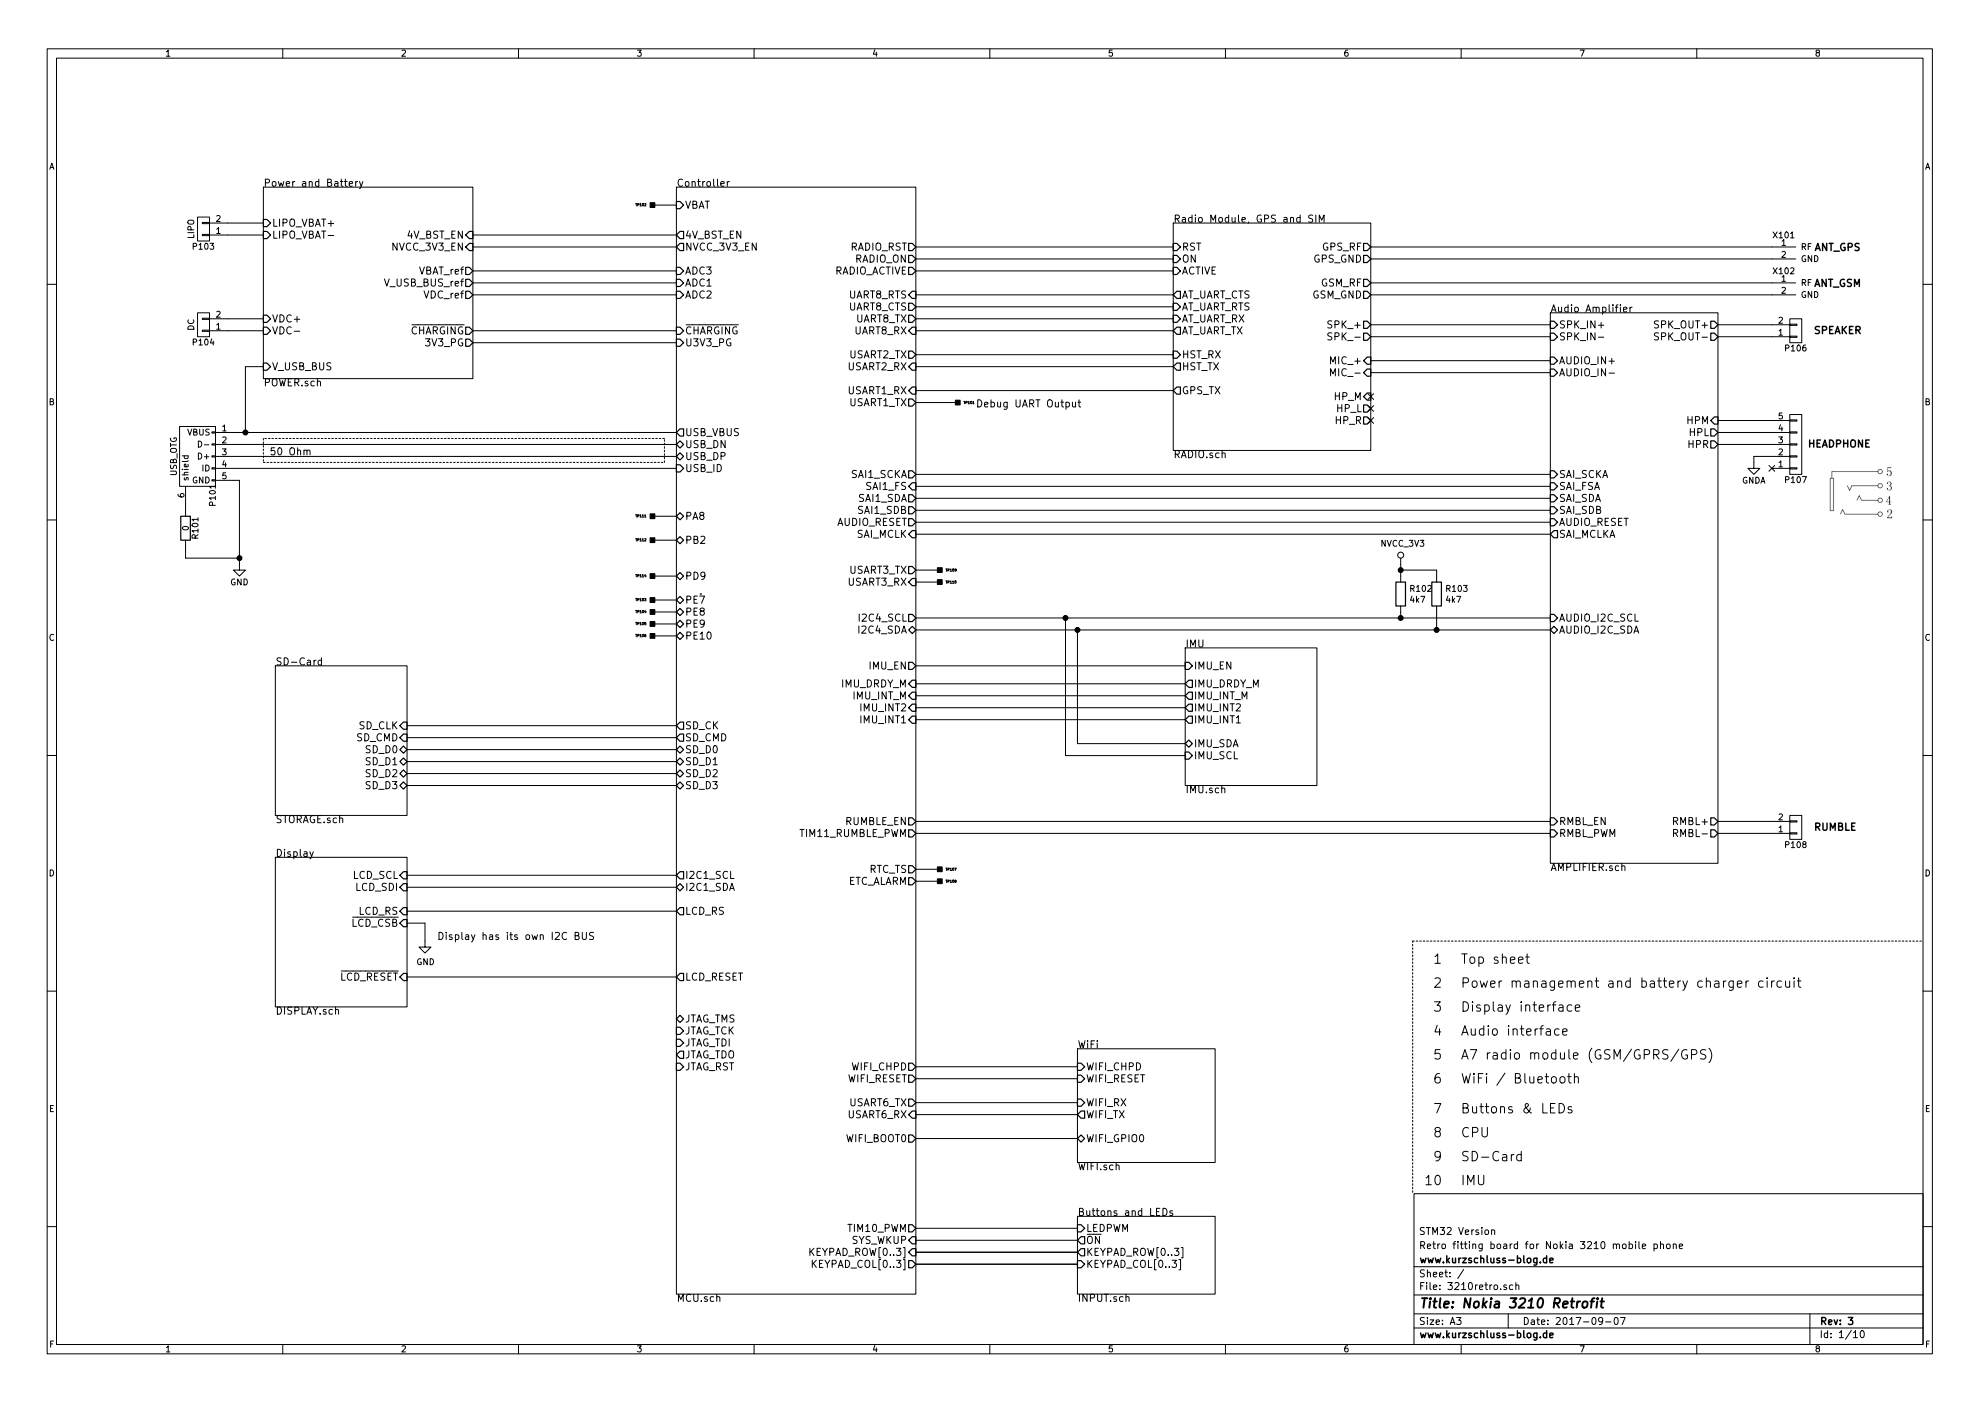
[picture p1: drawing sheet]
EESchema Schematic File Version 2
LIBS:3210retro-rescue
LIBS:a7
LIBS:ft232rl
LIBS:max1555
LIBS:tps61045
LIBS:tps62172
LIBS:mma8451q
LIBS:STM32F439NIH6
LIBS:ESP8266
LIBS:S29GL128S
LIBS:IS42S16400J
LIBS:micro_sd
LIBS:h144tc215a
LIBS:WL1807MODGIMOCT
LIBS:tp
LIBS:w3006
LIBS:tps61046
LIBS:mp34dt01tr
LIBS:drv8601
LIBS:lm4930
LIBS:ts5a22366
LIBS:tps61041dbv
LIBS:IMX7D
LIBS:ip4292cz10-tbr
LIBS:mcimx7d7dvm10sc
LIBS:pf3000
LIBS:voltages
LIBS:emif06-msd02c3
LIBS:mtfc8gacaeam-1m_wt
LIBS:sn74avc2t244
LIBS:lsm9ds1
LIBS:WM8960CGEFL
LIBS:tps61021a
LIBS:bq24400
LIBS:power
LIBS:device
LIBS:transistors
LIBS:conn
LIBS:linear
LIBS:regul
LIBS:74xx
LIBS:cmos4000
LIBS:adc-dac
LIBS:memory
LIBS:xilinx
LIBS:microcontrollers
LIBS:dsp
LIBS:microchip
LIBS:analog_switches
LIBS:motorola
LIBS:texas
LIBS:intel
LIBS:audio
LIBS:interface
LIBS:digital-audio
LIBS:philips
LIBS:display
LIBS:cypress
LIBS:siliconi
LIBS:opto
LIBS:atmel
LIBS:contrib
LIBS:valves
LIBS:stm32
LIBS:tps62742
LIBS:WM8994ECS
LIBS:tlv320adc3101
LIBS:tlv320dac3100
LIBS:3210retro-cache
EELAYER 26 0
EELAYER END
$Descr A3 16535 11693
encoding utf-8
Sheet 1 10
Title "Nokia 3210 Retrofit"
Date "2017-09-07"
Rev "3"
Comp "www.kurzschluss-blog.de"
Comment1 "Retro fitting board for Nokia 3210 mobile phone"
Comment2 "STM32 Version"
Comment3 ""
Comment4 ""
$EndDescr
$Sheet
S 2200 1550 1750 1600
U 5805F477
F0 "Power and Battery" 60
F1 "POWER.sch" 60
F2 "V_USB_BUS" I L 2200 3050 60 
F3 "VDC+" I L 2200 2650 60 
F4 "VDC-" I L 2200 2750 60 
F5 "VBAT_ref" O R 3950 2250 60 
F6 "V_USB_BUS_ref" O R 3950 2350 60 
F7 "VDC_ref" O R 3950 2450 60 
F8 "~CHARGING" O R 3950 2750 60 
F9 "LIPO_VBAT+" I L 2200 1850 60 
F10 "LIPO_VBAT-" I L 2200 1950 60 
F11 "NVCC_3V3_EN" I R 3950 2050 60 
F12 "3V3_PG" O R 3950 2850 60 
F13 "4V_BST_EN" I R 3950 1950 60 
$EndSheet
$Sheet
S 2300 7150 1100 1250
U 5805F4C1
F0 "Display" 60
F1 "DISPLAY.sch" 60
F2 "~LCD_RESET" I R 3400 8150 60 
F3 "LCD_SCL" I R 3400 7300 60 
F4 "LCD_SDI" I R 3400 7400 60 
F5 "LCD_RS" I R 3400 7600 60 
F6 "~LCD_CSB" I R 3400 7700 60 
$EndSheet
$Comp
L CONN_01X02 P103
U 1 1
P 1700 1900
F 0 "P103" H 1700 2050 50  0000 C CNN
F 1 "LIPO" V 1800 1900 50  0000 C CNN
F 2 "NokiaRetroFit:SolderWirePad_2x_0,8" H 1700 1900 50  0001 C CNN
F 3 "" H 1700 1900 50  0000 C CNN
	1    1700 1900
	-1   0    0    1   
$EndComp
Wire Wire Line
	2200 1950 1900 1950
Wire Wire Line
	1900 1850 2200 1850
$Sheet
S 12950 2600 1400 4600
U 5805F4B1
F0 "Audio Amplifier" 60
F1 "AMPLIFIER.sch" 60
F2 "HPL" O R 14350 3600 60 
F3 "HPR" O R 14350 3700 60 
F4 "RMBL+" O R 14350 6850 60 
F5 "RMBL-" O R 14350 6950 60 
F6 "RMBL_PWM" I L 12950 6950 60 
F7 "RMBL_EN" I L 12950 6850 60 
F8 "AUDIO_I2C_SCL" I L 12950 5150 60 
F9 "AUDIO_I2C_SDA" B L 12950 5250 60 
F10 "SAI_SCKA" I L 12950 3950 60 
F11 "SAI_FSA" I L 12950 4050 60 
F12 "SAI_SDA" I L 12950 4150 60 
F13 "SAI_SDB" I L 12950 4250 60 
F14 "SAI_MCLKA" O L 12950 4450 60 
F15 "SPK_OUT+" O R 14350 2700 60 
F16 "SPK_OUT-" O R 14350 2800 60 
F17 "AUDIO_IN+" I L 12950 3000 60 
F18 "AUDIO_IN-" I L 12950 3100 60 
F19 "HPM" I R 14350 3500 60 
F20 "SPK_IN+" I L 12950 2700 60 
F21 "SPK_IN-" I L 12950 2800 60 
F22 "AUDIO_RESET" I L 12950 4350 60 
$EndSheet
Wire Wire Line
	11450 2700 12950 2700
Wire Wire Line
	11450 2800 12950 2800
Wire Wire Line
	14650 3800 14800 3800
$Comp
L ANT_GSM X102
U 1 1
P 14800 2350
F 0 "X102" H 14900 2450 50  0000 C CNN
F 1 "ANT_GSM" H 15350 2350 60  0000 C CNB
F 2 "NokiaRetroFit:SolderWirePad_2x_0,8" H 14800 2350 60  0001 C CNN
F 3 "" H 14800 2350 60  0000 C CNN
	1    14800 2350
	1    0    0    -1  
$EndComp
$Comp
L ANT_GPS X101
U 1 1
P 14800 2050
F 0 "X101" H 14900 2150 50  0000 C CNN
F 1 "ANT_GPS" H 15350 2050 60  0000 C CNB
F 2 "NokiaRetroFit:SolderWirePad_2x_0,8" H 14800 2050 60  0001 C CNN
F 3 "" H 14800 2050 60  0000 C CNN
	1    14800 2050
	1    0    0    -1  
$EndComp
Wire Wire Line
	11450 2150 14800 2150
Wire Wire Line
	11450 2050 14800 2050
Wire Wire Line
	11450 2350 14800 2350
Wire Wire Line
	11450 2450 14800 2450
$Comp
L GND #PWR02
U 1 1
P 2000 4700
F 0 "#PWR02" H 2000 4450 50  0001 C CNN
F 1 "GND" H 2000 4550 50  0000 C CNN
F 2 "" H 2000 4700 50  0000 C CNN
F 3 "" H 2000 4700 50  0000 C CNN
	1    2000 4700
	1    0    0    -1  
$EndComp
Wire Wire Line
	2000 4000 2000 4700
Wire Wire Line
	2000 4000 1950 4000
Wire Wire Line
	1550 4200 1550 4250
Connection ~ 2000 4650
Wire Wire Line
	1950 3600 5650 3600
Wire Wire Line
	2050 3050 2050 3600
Wire Wire Line
	2050 3050 2200 3050
$Comp
L CONN_01X02 P104
U 1 1
P 1700 2700
F 0 "P104" H 1700 2850 50  0000 C CNN
F 1 "DC" V 1800 2700 50  0000 C CNN
F 2 "NokiaRetroFit:SolderWirePad_2x_0,8" H 1700 2700 50  0001 C CNN
F 3 "" H 1700 2700 50  0000 C CNN
	1    1700 2700
	-1   0    0    1   
$EndComp
Wire Wire Line
	1900 2650 2200 2650
Wire Wire Line
	2200 2750 1900 2750
Wire Wire Line
	5650 3900 1950 3900
Wire Wire Line
	1950 3800 5650 3800
Wire Wire Line
	5650 3700 1950 3700
$Sheet
S 9800 1850 1650 1900
U 5805F481
F0 "Radio Module, GPS and SIM" 60
F1 "RADIO.sch" 60
F2 "GSM_GND" O R 11450 2450 60 
F3 "GPS_RF" O R 11450 2050 60 
F4 "ON" I L 9800 2150 60 
F5 "ACTIVE" I L 9800 2250 60 
F6 "RST" I L 9800 2050 60 
F7 "GPS_GND" O R 11450 2150 60 
F8 "GSM_RF" O R 11450 2350 60 
F9 "HP_M" I R 11450 3300 60 
F10 "HP_L" O R 11450 3400 60 
F11 "HP_R" O R 11450 3500 60 
F12 "SPK_+" O R 11450 2700 60 
F13 "SPK_-" O R 11450 2800 60 
F14 "MIC_+" I R 11450 3000 60 
F15 "MIC_-" I R 11450 3100 60 
F16 "GPS_TX" O L 9800 3250 60 
F17 "AT_UART_CTS" O L 9800 2450 60 
F18 "AT_UART_RTS" I L 9800 2550 60 
F19 "AT_UART_RX" I L 9800 2650 60 
F20 "AT_UART_TX" O L 9800 2750 60 
F21 "HST_RX" I L 9800 2950 60 
F22 "HST_TX" O L 9800 3050 60 
$EndSheet
$Sheet
S 9000 8750 1150 950 
U 580EAE94
F0 "WiFi" 60
F1 "WIFI.sch" 60
F2 "WIFI_TX" O L 9000 9300 60 
F3 "WIFI_RX" I L 9000 9200 60 
F4 "WIFI_GPIO0" B L 9000 9500 60 
F5 "WIFI_RESET" I L 9000 9000 60 
F6 "WIFI_CHPD" I L 9000 8900 60 
$EndSheet
$Comp
L CONN_01X02 P108
U 1 1
P 15000 6900
F 0 "P108" H 15000 7050 50  0000 C CNN
F 1 "RUMBLE" H 15150 6900 60  0000 L CNB
F 2 "buttons:Rumble_Pads" H 15000 6900 50  0001 C CNN
F 3 "" H 15000 6900 50  0000 C CNN
	1    15000 6900
	1    0    0    1   
$EndComp
Wire Wire Line
	14350 6950 14800 6950
Wire Wire Line
	14350 6850 14800 6850
$Sheet
S 9000 10150 1150 650 
U 5805F4BA
F0 "Buttons and LEDs" 60
F1 "INPUT.sch" 60
F2 "~ON" O L 9000 10350 60 
F3 "KEYPAD_ROW[0..3]" O L 9000 10450 60 
F4 "KEYPAD_COL[0..3]" I L 9000 10550 60 
F5 "LEDPWM" I L 9000 10250 60 
$EndSheet
Wire Wire Line
	7650 10350 9000 10350
Wire Notes Line
	2200 3650 2200 3850
Wire Notes Line
	2200 3850 5550 3850
Wire Notes Line
	5550 3850 5550 3650
Wire Notes Line
	5550 3650 2200 3650
Text Notes 2250 3800 0    59   ~ 0
50 Ohm
Wire Bus Line
	7650 10550 9000 10550
Wire Bus Line
	9000 10450 7650 10450
Wire Wire Line
	7650 10250 9000 10250
$Comp
L USB_OTG-RESCUE-3210retro P101
U 1 1
P 1650 3800
F 0 "P101" H 1975 3675 50  0000 C CNN
F 1 "USB_OTG" H 1650 4000 50  0000 C CNN
F 2 "Connect:USB_Micro-B_10103594-0001LF" V 1600 3700 50  0001 C CNN
F 3 "" V 1600 3700 50  0000 C CNN
	1    1650 3800
	0    -1   1    0   
$EndComp
$Comp
L R R101
U 1 1
P 1550 4400
F 0 "R101" V 1630 4400 50  0000 C CNN
F 1 "0" V 1550 4400 50  0000 C CNN
F 2 "Resistors_SMD:R_0402_NoSilk" V 1480 4400 50  0001 C CNN
F 3 "" H 1550 4400 50  0000 C CNN
	1    1550 4400
	1    0    0    -1  
$EndComp
Wire Wire Line
	2000 4650 1550 4650
Wire Wire Line
	1550 4650 1550 4550
Wire Wire Line
	14650 3800 14650 3850
$Sheet
S 5650 1550 2000 9250
U 5805F47D
F0 "Controller" 60
F1 "MCU.sch" 60
F2 "KEYPAD_ROW[0..3]" I R 7650 10450 60 
F3 "KEYPAD_COL[0..3]" O R 7650 10550 60 
F4 "UART8_TX" O R 7650 2650 60 
F5 "UART8_RX" I R 7650 2750 60 
F6 "SAI_MCLK" I R 7650 4450 60 
F7 "SAI1_FS" I R 7650 4050 60 
F8 "SD_CMD" O L 5650 6150 60 
F9 "USART2_TX" O R 7650 2950 60 
F10 "USART2_RX" I R 7650 3050 60 
F11 "I2C4_SCL" O R 7650 5150 60 
F12 "I2C4_SDA" B R 7650 5250 60 
F13 "SYS_WKUP" I R 7650 10350 60 
F14 "ADC1" I L 5650 2350 60 
F15 "ADC2" I L 5650 2450 60 
F16 "ADC3" I L 5650 2250 60 
F17 "USART1_TX" O R 7650 3350 60 
F18 "USART1_RX" I R 7650 3250 60 
F19 "JTAG_TMS" B L 5650 8500 60 
F20 "JTAG_TCK" I L 5650 8600 60 
F21 "JTAG_TDI" I L 5650 8700 60 
F22 "JTAG_TDO" O L 5650 8800 60 
F23 "I2C1_SCL" O L 5650 7300 60 
F24 "USART3_TX" O R 7650 4750 60 
F25 "USART3_RX" I R 7650 4850 60 
F26 "USB_ID" I L 5650 3900 60 
F27 "USB_VBUS" O L 5650 3600 60 
F28 "USB_DP" B L 5650 3800 60 
F29 "RTC_TS" O R 7650 7250 60 
F30 "USART6_TX" O R 7650 9200 60 
F31 "USART6_RX" I R 7650 9300 60 
F32 "SD_D0" B L 5650 6250 60 
F33 "SD_CK" O L 5650 6050 60 
F34 "ETC_ALARM" O R 7650 7350 60 
F35 "VBAT" I L 5650 1700 60 
F36 "TIM10_PWM" O R 7650 10250 60 
F37 "JTAG_RST" I L 5650 8900 60 
F38 "I2C1_SDA" B L 5650 7400 60 
F39 "LCD_RS" O L 5650 7600 60 
F40 "LCD_RESET" O L 5650 8150 60 
F41 "~CHARGING" I L 5650 2750 60 
F42 "IMU_DRDY_M" I R 7650 5700 60 
F43 "IMU_INT_M" I R 7650 5800 60 
F44 "IMU_INT2" I R 7650 5900 60 
F45 "IMU_INT1" I R 7650 6000 60 
F46 "IMU_EN" O R 7650 5550 60 
F47 "UART8_CTS" O R 7650 2550 60 
F48 "UART8_RTS" I R 7650 2450 60 
F49 "RADIO_ACTIVE" O R 7650 2250 60 
F50 "RADIO_RST" O R 7650 2050 60 
F51 "WIFI_CHPD" O R 7650 8900 60 
F52 "WIFI_RESET" O R 7650 9000 60 
F53 "WIFI_BOOT0" O R 7650 9500 60 
F54 "RADIO_ON" O R 7650 2150 60 
F55 "NVCC_3V3_EN" O L 5650 2050 60 
F56 "U3V3_PG" I L 5650 2850 60 
F57 "SAI1_SCKA" O R 7650 3950 60 
F58 "SAI1_SDA" O R 7650 4150 60 
F59 "SAI1_SDB" O R 7650 4250 60 
F60 "RUMBLE_EN" O R 7650 6850 60 
F61 "TIM11_RUMBLE_PWM" O R 7650 6950 60 
F62 "SD_D1" B L 5650 6350 60 
F63 "SD_D2" B L 5650 6450 60 
F64 "SD_D3" B L 5650 6550 60 
F65 "PE7" B L 5650 5000 60 
F66 "PE8" B L 5650 5100 60 
F67 "PE9" B L 5650 5200 60 
F68 "PE10" B L 5650 5300 60 
F69 "USB_DN" B L 5650 3700 60 
F70 "PD9" B L 5650 4800 60 
F71 "PB2" B L 5650 4500 60 
F72 "PA8" B L 5650 4300 60 
F73 "AUDIO_RESET" O R 7650 4350 60 
F74 "4V_BST_EN" O L 5650 1950 60 
$EndSheet
$Comp
L CONN_01X02 P106
U 1 1
P 15000 2750
F 0 "P106" H 15000 2900 50  0000 C CNN
F 1 "SPEAKER" H 15150 2750 60  0000 L CNB
F 2 "NokiaRetroFit:SolderWirePad_2x_0,8" H 15000 2750 50  0001 C CNN
F 3 "" H 15000 2750 50  0000 C CNN
	1    15000 2750
	1    0    0    1   
$EndComp
Wire Wire Line
	14350 2700 14800 2700
Wire Wire Line
	14350 2800 14800 2800
$Comp
L CONN_01X05 P107
U 1 1
P 15000 3700
F 0 "P107" H 15000 4000 50  0000 C CNN
F 1 "HEADPHONE" H 15100 3700 59  0000 L CNB
F 2 "NokiaRetroFit:PJ_320_D" H 15000 3700 50  0001 C CNN
F 3 "" H 15000 3700 50  0000 C CNN
	1    15000 3700
	1    0    0    1   
$EndComp
Text Notes 12050 8050 2    79   ~ 0
1
Text Notes 12050 8250 2    79   ~ 0
2
Text Notes 12050 8450 2    79   ~ 0
3
Text Notes 12050 8650 2    79   ~ 0
4
Text Notes 12050 8850 2    79   ~ 0
5
Text Notes 12050 9050 2    79   ~ 0
6
Text Notes 12050 9300 2    79   ~ 0
7
Text Notes 12050 9500 2    79   ~ 0
8
Text Notes 12050 9700 2    79   ~ 0
9
Text Notes 12050 9900 2    79   ~ 0
10
Text Notes 12200 8050 0    79   ~ 0
Top sheet
Text Notes 12200 8250 0    79   ~ 0
Power management and battery charger circuit
Text Notes 12200 8450 0    79   ~ 0
Display interface
Text Notes 12200 8650 0    79   ~ 0
Audio interface
Text Notes 12200 8850 0    79   ~ 0
A7 radio module (GSM/GPRS/GPS)
Text Notes 12200 9050 0    79   ~ 0
WiFi / Bluetooth
Text Notes 12200 9300 0    79   ~ 0
Buttons & LEDs
Text Notes 12200 9500 0    79   ~ 0
CPU
Wire Bus Line
	5850 4950 5850 4950
$Sheet
S 2300 5550 1100 1250
U 59B2CA3C
F0 "SD-Card" 60
F1 "STORAGE.sch" 60
F2 "SD_D2" B R 3400 6450 60 
F3 "SD_D3" B R 3400 6550 60 
F4 "SD_D0" B R 3400 6250 60 
F5 "SD_D1" B R 3400 6350 60 
F6 "SD_CLK" I R 3400 6050 60 
F7 "SD_CMD" I R 3400 6150 60 
$EndSheet
Wire Wire Line
	3400 6050 5650 6050
Wire Wire Line
	3400 6150 5650 6150
Wire Wire Line
	3400 6250 5650 6250
Wire Wire Line
	5650 7300 3400 7300
Wire Wire Line
	5650 7400 3400 7400
$Comp
L GND #PWR0109
U 1 1
P 3550 7850
F 0 "#PWR0109" H 3550 7600 50  0001 C CNN
F 1 "GND" H 3555 7677 50  0000 C CNN
F 2 "" H 3550 7850 50  0001 C CNN
F 3 "" H 3550 7850 50  0001 C CNN
	1    3550 7850
	1    0    0    -1  
$EndComp
Wire Wire Line
	3550 7850 3550 7700
Wire Wire Line
	3550 7700 3400 7700
Text Notes 3650 7850 0    60   ~ 0
Display has its own I2C BUS
Wire Wire Line
	3400 7600 5650 7600
Wire Wire Line
	5650 8150 3400 8150
Wire Wire Line
	3950 2250 5650 2250
Wire Wire Line
	3950 2350 5650 2350
Wire Wire Line
	3950 2450 5650 2450
Wire Wire Line
	5650 2750 3950 2750
Connection ~ 2050 3600
Wire Wire Line
	9900 6000 7650 6000
Wire Wire Line
	9900 5900 7650 5900
Wire Wire Line
	9900 5800 7650 5800
Wire Wire Line
	9900 5700 7650 5700
Wire Wire Line
	9900 5550 7650 5550
Wire Wire Line
	9900 6300 8900 6300
Wire Wire Line
	9900 6200 9000 6200
$Sheet
S 9900 5400 1100 1150
U 59B32194
F0 "IMU" 60
F1 "IMU.sch" 60
F2 "IMU_SDA" B L 9900 6200 60 
F3 "IMU_SCL" I L 9900 6300 60 
F4 "IMU_INT1" O L 9900 6000 60 
F5 "IMU_INT2" O L 9900 5900 60 
F6 "IMU_DRDY_M" O L 9900 5700 60 
F7 "IMU_INT_M" O L 9900 5800 60 
F8 "IMU_EN" I L 9900 5550 60 
$EndSheet
Wire Wire Line
	7650 2050 9800 2050
Wire Wire Line
	7650 2150 9800 2150
Wire Wire Line
	7650 2250 9800 2250
Wire Wire Line
	7650 2450 9800 2450
Wire Wire Line
	7650 2550 9800 2550
Wire Wire Line
	7650 2650 9800 2650
Wire Wire Line
	7650 2750 9800 2750
Wire Wire Line
	7650 2950 9800 2950
Wire Wire Line
	7650 3050 9800 3050
Wire Wire Line
	7650 3250 9800 3250
Wire Wire Line
	7650 3350 8000 3350
$Comp
L TP TP101
U 1 1
P 8000 3350
F 0 "TP101" H 8048 3350 20  0000 L CNN
F 1 "TP" H 8000 3300 60  0001 C CNN
F 2 "NokiaRetroFit:TP" H 8000 3350 60  0001 C CNN
F 3 "" H 8000 3350 60  0000 C CNN
	1    8000 3350
	1    0    0    -1  
$EndComp
Text Notes 8150 3400 0    60   ~ 0
Debug UART Output
Wire Wire Line
	3950 2050 5650 2050
Wire Wire Line
	5650 2850 3950 2850
Wire Wire Line
	7650 3950 12950 3950
Wire Wire Line
	7650 4050 12950 4050
Wire Wire Line
	7650 4150 12950 4150
Wire Wire Line
	7650 4250 12950 4250
Wire Wire Line
	7650 4350 12950 4350
Wire Wire Line
	12950 4450 7650 4450
Wire Wire Line
	7650 6850 12950 6850
Wire Wire Line
	12950 6950 7650 6950
Wire Wire Line
	7650 8900 9000 8900
Wire Wire Line
	9000 9000 7650 9000
Wire Wire Line
	7650 9200 9000 9200
Wire Wire Line
	9000 9300 7650 9300
Wire Wire Line
	7650 9500 9000 9500
Text Notes 12200 9700 0    79   ~ 0
SD-Card
Text Notes 12200 9900 0    79   ~ 0
IMU
Wire Notes Line
	11800 9950 11800 7850
Wire Notes Line
	11800 7850 16050 7850
$Comp
L TP TP102
U 1 1
P 5450 1700
F 0 "TP102" H 5498 1700 20  0000 L CNN
F 1 "TP" H 5450 1650 60  0001 C CNN
F 2 "NokiaRetroFit:TP" H 5450 1700 60  0001 C CNN
F 3 "" H 5450 1700 60  0000 C CNN
	1    5450 1700
	-1   0    0    1   
$EndComp
Wire Wire Line
	5450 1700 5650 1700
$Comp
L TP TP108
U 1 1
P 7850 7350
F 0 "TP108" H 7898 7350 20  0000 L CNN
F 1 "TP" H 7850 7300 60  0001 C CNN
F 2 "NokiaRetroFit:TP" H 7850 7350 60  0001 C CNN
F 3 "" H 7850 7350 60  0000 C CNN
	1    7850 7350
	1    0    0    -1  
$EndComp
$Comp
L TP TP107
U 1 1
P 7850 7250
F 0 "TP107" H 7898 7250 20  0000 L CNN
F 1 "TP" H 7850 7200 60  0001 C CNN
F 2 "NokiaRetroFit:TP" H 7850 7250 60  0001 C CNN
F 3 "" H 7850 7250 60  0000 C CNN
	1    7850 7250
	1    0    0    -1  
$EndComp
$Comp
L TP TP106
U 1 1
P 5450 5300
F 0 "TP106" H 5498 5300 20  0000 L CNN
F 1 "TP" H 5450 5250 60  0001 C CNN
F 2 "NokiaRetroFit:TP" H 5450 5300 60  0001 C CNN
F 3 "" H 5450 5300 60  0000 C CNN
	1    5450 5300
	-1   0    0    1   
$EndComp
$Comp
L TP TP105
U 1 1
P 5450 5200
F 0 "TP105" H 5498 5200 20  0000 L CNN
F 1 "TP" H 5450 5150 60  0001 C CNN
F 2 "NokiaRetroFit:TP" H 5450 5200 60  0001 C CNN
F 3 "" H 5450 5200 60  0000 C CNN
	1    5450 5200
	-1   0    0    1   
$EndComp
$Comp
L TP TP104
U 1 1
P 5450 5100
F 0 "TP104" H 5498 5100 20  0000 L CNN
F 1 "TP" H 5450 5050 60  0001 C CNN
F 2 "NokiaRetroFit:TP" H 5450 5100 60  0001 C CNN
F 3 "" H 5450 5100 60  0000 C CNN
	1    5450 5100
	-1   0    0    1   
$EndComp
$Comp
L TP TP103
U 1 1
P 5450 5000
F 0 "TP103" H 5498 5000 20  0000 L CNN
F 1 "TP" H 5450 4950 60  0001 C CNN
F 2 "NokiaRetroFit:TP" H 5450 5000 60  0001 C CNN
F 3 "" H 5450 5000 60  0000 C CNN
	1    5450 5000
	-1   0    0    1   
$EndComp
Wire Wire Line
	5650 5000 5450 5000
Wire Wire Line
	5450 5100 5650 5100
Wire Wire Line
	5650 5200 5450 5200
Wire Wire Line
	5450 5300 5650 5300
Wire Wire Line
	7850 7250 7650 7250
Wire Wire Line
	7650 7350 7850 7350
$Comp
L TP TP110
U 1 1
P 7850 4850
F 0 "TP110" H 7898 4850 20  0000 L CNN
F 1 "TP" H 7850 4800 60  0001 C CNN
F 2 "NokiaRetroFit:TP" H 7850 4850 60  0001 C CNN
F 3 "" H 7850 4850 60  0000 C CNN
	1    7850 4850
	1    0    0    -1  
$EndComp
$Comp
L TP TP109
U 1 1
P 7850 4750
F 0 "TP109" H 7898 4750 20  0000 L CNN
F 1 "TP" H 7850 4700 60  0001 C CNN
F 2 "NokiaRetroFit:TP" H 7850 4750 60  0001 C CNN
F 3 "" H 7850 4750 60  0000 C CNN
	1    7850 4750
	1    0    0    -1  
$EndComp
Wire Wire Line
	7850 4750 7650 4750
Wire Wire Line
	7650 4850 7850 4850
$Comp
L GNDA #PWR01
U 1 1
P 14650 3850
F 0 "#PWR01" H 14650 3600 50  0001 C CNN
F 1 "GNDA" H 14650 3700 50  0000 C CNN
F 2 "" H 14650 3850 50  0000 C CNN
F 3 "" H 14650 3850 50  0000 C CNN
	1    14650 3850
	1    0    0    -1  
$EndComp
Wire Wire Line
	3400 6350 5650 6350
Wire Wire Line
	3400 6450 5650 6450
Wire Wire Line
	3400 6550 5650 6550
Connection ~ 8900 5150
Wire Wire Line
	9000 6200 9000 5250
Connection ~ 9000 5250
$Comp
L TP TP114
U 1 1
P 5450 4800
F 0 "TP114" H 5498 4800 20  0000 L CNN
F 1 "TP" H 5450 4750 60  0001 C CNN
F 2 "NokiaRetroFit:TP" H 5450 4800 60  0001 C CNN
F 3 "" H 5450 4800 60  0000 C CNN
	1    5450 4800
	-1   0    0    1   
$EndComp
$Comp
L TP TP111
U 1 1
P 5450 4300
F 0 "TP111" H 5498 4300 20  0000 L CNN
F 1 "TP" H 5450 4250 60  0001 C CNN
F 2 "NokiaRetroFit:TP" H 5450 4300 60  0001 C CNN
F 3 "" H 5450 4300 60  0000 C CNN
	1    5450 4300
	-1   0    0    1   
$EndComp
$Comp
L TP TP112
U 1 1
P 5450 4500
F 0 "TP112" H 5498 4500 20  0000 L CNN
F 1 "TP" H 5450 4450 60  0001 C CNN
F 2 "NokiaRetroFit:TP" H 5450 4500 60  0001 C CNN
F 3 "" H 5450 4500 60  0000 C CNN
	1    5450 4500
	-1   0    0    1   
$EndComp
Wire Wire Line
	5650 4500 5450 4500
Wire Wire Line
	5450 4300 5650 4300
Wire Wire Line
	5450 4800 5650 4800
Wire Wire Line
	12950 3000 11450 3000
Wire Wire Line
	11450 3100 12950 3100
$Comp
L R R102
U 1 1
P 11700 4950
F 0 "R102" H 11770 4996 50  0000 L CNN
F 1 "4k7" H 11770 4905 50  0000 L CNN
F 2 "Resistors_SMD:R_0402_NoSilk" V 11630 4950 50  0001 C CNN
F 3 "" H 11700 4950 50  0001 C CNN
	1    11700 4950
	1    0    0    -1  
$EndComp
$Comp
L R R103
U 1 1
P 12000 4950
F 0 "R103" H 12070 4996 50  0000 L CNN
F 1 "4k7" H 12070 4905 50  0000 L CNN
F 2 "Resistors_SMD:R_0402_NoSilk" V 11930 4950 50  0001 C CNN
F 3 "" H 12000 4950 50  0001 C CNN
	1    12000 4950
	1    0    0    -1  
$EndComp
Wire Wire Line
	11700 5150 11700 5100
Wire Wire Line
	7650 5150 12950 5150
Wire Wire Line
	7650 5250 12950 5250
Connection ~ 11700 5150
Wire Wire Line
	12000 4800 12000 4750
Wire Wire Line
	12000 4750 11700 4750
Wire Wire Line
	11700 4700 11700 4800
Wire Wire Line
	8900 6300 8900 5150
Wire Wire Line
	12000 5100 12000 5250
Connection ~ 12000 5250
$Comp
L NVCC_3V3 #PWR0101
U 1 1
P 11700 4700
F 0 "#PWR0101" H 11700 4550 50  0001 C CNN
F 1 "NVCC_3V3" H 11717 4873 50  0000 C CNN
F 2 "" H 11700 4700 50  0001 C CNN
F 3 "" H 11700 4700 50  0001 C CNN
	1    11700 4700
	1    0    0    -1  
$EndComp
Connection ~ 11700 4750
NoConn ~ 11450 3300
NoConn ~ 11450 3400
NoConn ~ 11450 3500
Wire Wire Line
	14800 3500 14350 3500
Wire Wire Line
	14350 3600 14800 3600
Wire Wire Line
	14800 3700 14350 3700
NoConn ~ 14800 3900
Wire Wire Line
	5650 1950 3950 1950
$EndSCHEMATC
